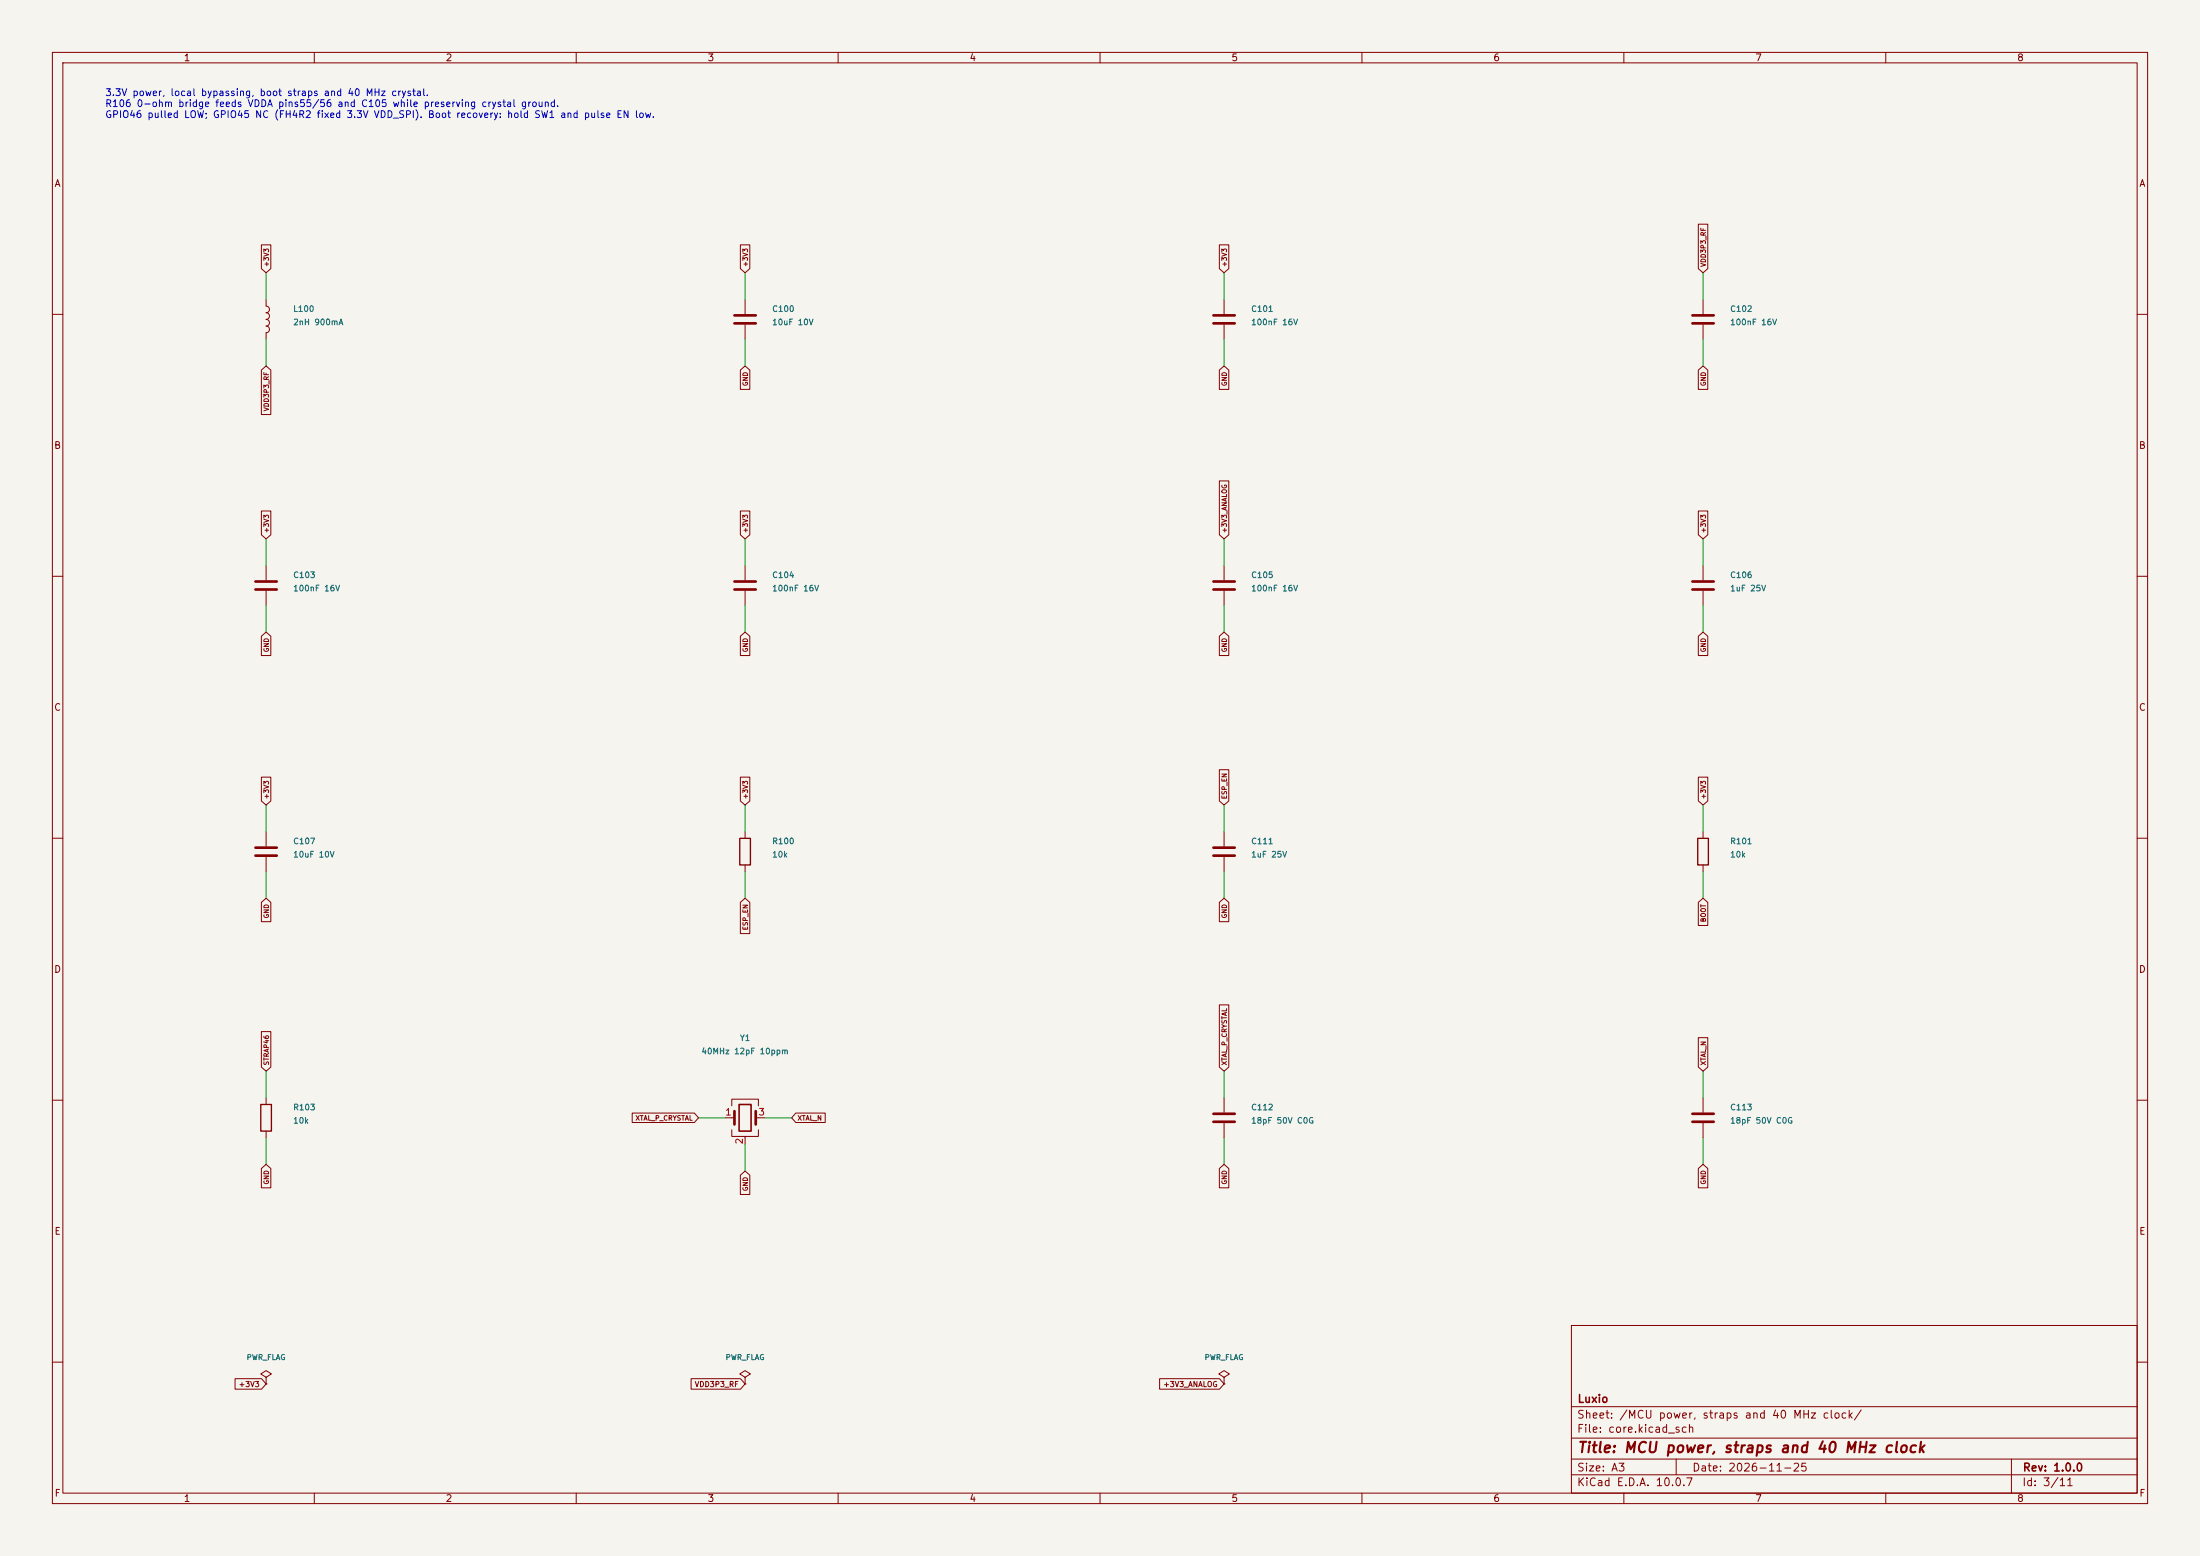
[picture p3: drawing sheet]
(kicad_sch (version 20250114) (generator "eeschema") (paper "A3")
(title_block (title "MCU power, straps and 40 MHz clock") (date "2026-11-25") (rev "1.0.0") (company "Luxio"))
(lib_symbols (symbol "Device:C" (pin_numbers (hide yes)) (pin_names (offset 0.254)) (exclude_from_sim no) (in_bom yes) (on_board yes) (in_pos_files yes) (duplicate_pin_numbers_are_jumpers no) (property "Reference" "C" (at 0.635 2.54 0) (show_name no) (do_not_autoplace no) (effects (font (size 1.27 1.27)) (justify left))) (property "Value" "C" (at 0.635 -2.54 0) (show_name no) (do_not_autoplace no) (effects (font (size 1.27 1.27)) (justify left))) (property "Footprint" "" (at 0.9652 -3.81 0) (show_name no) (do_not_autoplace no) (hide yes) (effects (font (size 1.27 1.27)))) (property "Datasheet" "" (at 0 0 0) (show_name no) (do_not_autoplace no) (hide yes) (effects (font (size 1.27 1.27)))) (property "Description" "Unpolarized capacitor" (at 0 0 0) (show_name no) (do_not_autoplace no) (hide yes) (effects (font (size 1.27 1.27)))) (property "ki_keywords" "cap capacitor" (at 0 0 0) (show_name no) (do_not_autoplace no) (hide yes) (effects (font (size 1.27 1.27)))) (property "ki_fp_filters" "C_*" (at 0 0 0) (show_name no) (do_not_autoplace no) (hide yes) (effects (font (size 1.27 1.27)))) (symbol "C_0_1" (polyline (pts (xy -2.032 0.762) (xy 2.032 0.762)) (stroke (width 0.508) (type default)) (fill (type none))) (polyline (pts (xy -2.032 -0.762) (xy 2.032 -0.762)) (stroke (width 0.508) (type default)) (fill (type none)))) (symbol "C_1_1" (pin passive line (at 0 3.81 270) (length 2.794) (name "" (effects (font (size 1.27 1.27)))) (number "1" (effects (font (size 1.27 1.27))))) (pin passive line (at 0 -3.81 90) (length 2.794) (name "" (effects (font (size 1.27 1.27)))) (number "2" (effects (font (size 1.27 1.27)))))) (embedded_fonts no))
(symbol "Device:Crystal_GND24" (pin_names (offset 1.016) (hide yes)) (exclude_from_sim no) (in_bom yes) (on_board yes) (in_pos_files yes) (duplicate_pin_numbers_are_jumpers no) (property "Reference" "Y" (at 3.175 5.08 0) (show_name no) (do_not_autoplace no) (effects (font (size 1.27 1.27)) (justify left))) (property "Value" "Crystal_GND24" (at 3.175 3.175 0) (show_name no) (do_not_autoplace no) (effects (font (size 1.27 1.27)) (justify left))) (property "Footprint" "" (at 0 0 0) (show_name no) (do_not_autoplace no) (hide yes) (effects (font (size 1.27 1.27)))) (property "Datasheet" "" (at 0 0 0) (show_name no) (do_not_autoplace no) (hide yes) (effects (font (size 1.27 1.27)))) (property "Description" "Four pin crystal, GND on pins 2 and 4" (at 0 0 0) (show_name no) (do_not_autoplace no) (hide yes) (effects (font (size 1.27 1.27)))) (property private "KLC_S3.3" "The rectangle is not a symbol body but a graphical element" (at 0 -12.7 0) (show_name yes) (do_not_autoplace no) (hide yes) (effects (font (size 1.27 1.27)))) (property private "KLC_S4.1" "Some pins are on 50mil grid to make the symbol small" (at 0 -15.24 0) (show_name yes) (do_not_autoplace no) (hide yes) (effects (font (size 1.27 1.27)))) (property "ki_keywords" "quartz ceramic resonator oscillator" (at 0 0 0) (show_name no) (do_not_autoplace no) (hide yes) (effects (font (size 1.27 1.27)))) (property "ki_fp_filters" "Crystal*" (at 0 0 0) (show_name no) (do_not_autoplace no) (hide yes) (effects (font (size 1.27 1.27)))) (symbol "Crystal_GND24_0_1" (polyline (pts (xy -2.54 2.286) (xy -2.54 3.556) (xy 2.54 3.556) (xy 2.54 2.286)) (stroke (width 0) (type default)) (fill (type none))) (polyline (pts (xy -2.54 0) (xy -2.032 0)) (stroke (width 0) (type default)) (fill (type none))) (polyline (pts (xy -2.54 -2.286) (xy -2.54 -3.556) (xy 2.54 -3.556) (xy 2.54 -2.286)) (stroke (width 0) (type default)) (fill (type none))) (polyline (pts (xy -2.032 -1.27) (xy -2.032 1.27)) (stroke (width 0.508) (type default)) (fill (type none))) (rectangle (start -1.143 2.54) (end 1.143 -2.54) (stroke (width 0.3048) (type default)) (fill (type none))) (polyline (pts (xy 0 -3.81) (xy 0 -3.556)) (stroke (width 0) (type default)) (fill (type none))) (polyline (pts (xy 2.032 0) (xy 2.54 0)) (stroke (width 0) (type default)) (fill (type none))) (polyline (pts (xy 2.032 -1.27) (xy 2.032 1.27)) (stroke (width 0.508) (type default)) (fill (type none)))) (symbol "Crystal_GND24_1_1" (pin passive line (at -3.81 0 0) (length 1.27) (name "1" (effects (font (size 1.27 1.27)))) (number "1" (effects (font (size 1.27 1.27))))) (pin passive line (at 0 -5.08 90) (length 1.27) (name "G" (effects (font (size 1.27 1.27)))) (number "2" (effects (font (size 1.27 1.27))))) (pin passive line (at 3.81 0 180) (length 1.27) (name "3" (effects (font (size 1.27 1.27)))) (number "3" (effects (font (size 1.27 1.27))))) (pin passive line (at 0 -5.08 90) (length 1.27) (hide yes) (name "G" (effects (font (size 1.27 1.27)))) (number "4" (effects (font (size 1.27 1.27)))))) (embedded_fonts no))
(symbol "Device:L" (pin_numbers (hide yes)) (pin_names (offset 1.016) (hide yes)) (exclude_from_sim no) (in_bom yes) (on_board yes) (in_pos_files yes) (duplicate_pin_numbers_are_jumpers no) (property "Reference" "L" (at -1.27 0 90) (show_name no) (do_not_autoplace no) (effects (font (size 1.27 1.27)))) (property "Value" "L" (at 1.905 0 90) (show_name no) (do_not_autoplace no) (effects (font (size 1.27 1.27)))) (property "Footprint" "" (at 0 0 0) (show_name no) (do_not_autoplace no) (hide yes) (effects (font (size 1.27 1.27)))) (property "Datasheet" "" (at 0 0 0) (show_name no) (do_not_autoplace no) (hide yes) (effects (font (size 1.27 1.27)))) (property "Description" "Inductor" (at 0 0 0) (show_name no) (do_not_autoplace no) (hide yes) (effects (font (size 1.27 1.27)))) (property "ki_keywords" "inductor choke coil reactor magnetic" (at 0 0 0) (show_name no) (do_not_autoplace no) (hide yes) (effects (font (size 1.27 1.27)))) (property "ki_fp_filters" "Choke_* *Coil* Inductor_* L_*" (at 0 0 0) (show_name no) (do_not_autoplace no) (hide yes) (effects (font (size 1.27 1.27)))) (symbol "L_0_1" (arc (start 0 2.54) (mid 0.6323 1.905) (end 0 1.27) (stroke (width 0) (type default)) (fill (type none))) (arc (start 0 1.27) (mid 0.6323 0.635) (end 0 0) (stroke (width 0) (type default)) (fill (type none))) (arc (start 0 0) (mid 0.6323 -0.635) (end 0 -1.27) (stroke (width 0) (type default)) (fill (type none))) (arc (start 0 -1.27) (mid 0.6323 -1.905) (end 0 -2.54) (stroke (width 0) (type default)) (fill (type none)))) (symbol "L_1_1" (pin passive line (at 0 3.81 270) (length 1.27) (name "1" (effects (font (size 1.27 1.27)))) (number "1" (effects (font (size 1.27 1.27))))) (pin passive line (at 0 -3.81 90) (length 1.27) (name "2" (effects (font (size 1.27 1.27)))) (number "2" (effects (font (size 1.27 1.27)))))) (embedded_fonts no))
(symbol "Device:R" (pin_numbers (hide yes)) (pin_names (offset 0)) (exclude_from_sim no) (in_bom yes) (on_board yes) (in_pos_files yes) (duplicate_pin_numbers_are_jumpers no) (property "Reference" "R" (at 2.032 0 90) (show_name no) (do_not_autoplace no) (effects (font (size 1.27 1.27)))) (property "Value" "R" (at 0 0 90) (show_name no) (do_not_autoplace no) (effects (font (size 1.27 1.27)))) (property "Footprint" "" (at -1.778 0 90) (show_name no) (do_not_autoplace no) (hide yes) (effects (font (size 1.27 1.27)))) (property "Datasheet" "" (at 0 0 0) (show_name no) (do_not_autoplace no) (hide yes) (effects (font (size 1.27 1.27)))) (property "Description" "Resistor" (at 0 0 0) (show_name no) (do_not_autoplace no) (hide yes) (effects (font (size 1.27 1.27)))) (property "ki_keywords" "R res resistor" (at 0 0 0) (show_name no) (do_not_autoplace no) (hide yes) (effects (font (size 1.27 1.27)))) (property "ki_fp_filters" "R_* R_0402_1005Metric R_0603_1608Metric R_0805_2012Metric Walsin_RFECA_Tuner_0402" (at 0 0 0) (show_name no) (do_not_autoplace no) (hide yes) (effects (font (size 1.27 1.27)))) (symbol "R_0_1" (rectangle (start -1.016 -2.54) (end 1.016 2.54) (stroke (width 0.254) (type default)) (fill (type none)))) (symbol "R_1_1" (pin passive line (at 0 3.81 270) (length 1.27) (name "" (effects (font (size 1.27 1.27)))) (number "1" (effects (font (size 1.27 1.27))))) (pin passive line (at 0 -3.81 90) (length 1.27) (name "" (effects (font (size 1.27 1.27)))) (number "2" (effects (font (size 1.27 1.27)))))) (embedded_fonts no))
(symbol "power:PWR_FLAG" (power global) (pin_numbers (hide yes)) (pin_names (offset 0) (hide yes)) (exclude_from_sim no) (in_bom yes) (on_board yes) (in_pos_files yes) (duplicate_pin_numbers_are_jumpers no) (property "Reference" "#FLG" (at 0 1.905 0) (show_name no) (do_not_autoplace no) (hide yes) (effects (font (size 1.27 1.27)))) (property "Value" "PWR_FLAG" (at 0 3.81 0) (show_name no) (do_not_autoplace no) (effects (font (size 1.27 1.27)))) (property "Footprint" "" (at 0 0 0) (show_name no) (do_not_autoplace no) (hide yes) (effects (font (size 1.27 1.27)))) (property "Datasheet" "" (at 0 0 0) (show_name no) (do_not_autoplace no) (hide yes) (effects (font (size 1.27 1.27)))) (property "Description" "Special symbol for telling ERC where power comes from" (at 0 0 0) (show_name no) (do_not_autoplace no) (hide yes) (effects (font (size 1.27 1.27)))) (property "ki_keywords" "flag power" (at 0 0 0) (show_name no) (do_not_autoplace no) (hide yes) (effects (font (size 1.27 1.27)))) (symbol "PWR_FLAG_0_0" (pin power_out line (at 0 0 90) (length 0) (name "" (effects (font (size 1.27 1.27)))) (number "1" (effects (font (size 1.27 1.27)))))) (symbol "PWR_FLAG_0_1" (polyline (pts (xy 0 0) (xy 0 1.27) (xy -1.016 1.905) (xy 0 2.54) (xy 1.016 1.905) (xy 0 1.27)) (stroke (width 0) (type default)) (fill (type none)))) (embedded_fonts no)))
(symbol (lib_id "Device:L") (at 50.8 60.96 0) (unit 1) (in_bom yes) (on_board yes) (dnp no)
(property "Reference" "L100" (at 55.879999999999995 58.96 0) (effects (font (size 1.1 1.1)) (justify left)))
(property "Value" "2nH 900mA" (at 55.879999999999995 61.5 0) (effects (font (size 1.1 1.1)) (justify left)))
(property "Footprint" "Inductor_SMD:L_0402_1005Metric" (at 55.879999999999995 64.04 0) (effects (font (size 1.1 1.1)) (justify left) (hide yes)))
(property "LCSC" "C18216" (at 55.879999999999995 66.58 0) (effects (font (size 1.1 1.1)) (justify left) (hide yes)))
(pin "1")
(pin "2"))
(wire (pts (xy 50.8 57.15) (xy 50.8 52.07)) (stroke (width 0.1524) (type default)))
(global_label "+3V3" (shape input) (at 50.8 52.07 270.0) (effects (font (size 0.9 0.9)) (justify left)))
(wire (pts (xy 50.8 64.77) (xy 50.8 69.85)) (stroke (width 0.1524) (type default)))
(global_label "VDD3P3_RF" (shape input) (at 50.8 69.85 90.0) (effects (font (size 0.9 0.9)) (justify right)))
(symbol (lib_id "Device:C") (at 142.24 60.96 0) (unit 1) (in_bom yes) (on_board yes) (dnp no)
(property "Reference" "C100" (at 147.32000000000002 58.96 0) (effects (font (size 1.1 1.1)) (justify left)))
(property "Value" "10uF 10V" (at 147.32000000000002 61.5 0) (effects (font (size 1.1 1.1)) (justify left)))
(property "Footprint" "Capacitor_SMD:C_0603_1608Metric" (at 147.32000000000002 64.04 0) (effects (font (size 1.1 1.1)) (justify left) (hide yes)))
(property "LCSC" "C19702" (at 147.32000000000002 66.58 0) (effects (font (size 1.1 1.1)) (justify left) (hide yes)))
(pin "1")
(pin "2"))
(wire (pts (xy 142.24 57.15) (xy 142.24 52.07)) (stroke (width 0.1524) (type default)))
(global_label "+3V3" (shape input) (at 142.24 52.07 270.0) (effects (font (size 0.9 0.9)) (justify left)))
(wire (pts (xy 142.24 64.77) (xy 142.24 69.85)) (stroke (width 0.1524) (type default)))
(global_label "GND" (shape input) (at 142.24 69.85 90.0) (effects (font (size 0.9 0.9)) (justify right)))
(symbol (lib_id "Device:C") (at 233.68 60.96 0) (unit 1) (in_bom yes) (on_board yes) (dnp no)
(property "Reference" "C101" (at 238.76000000000002 58.96 0) (effects (font (size 1.1 1.1)) (justify left)))
(property "Value" "100nF 16V" (at 238.76000000000002 61.5 0) (effects (font (size 1.1 1.1)) (justify left)))
(property "Footprint" "Capacitor_SMD:C_0402_1005Metric" (at 238.76000000000002 64.04 0) (effects (font (size 1.1 1.1)) (justify left) (hide yes)))
(property "LCSC" "C1525" (at 238.76000000000002 66.58 0) (effects (font (size 1.1 1.1)) (justify left) (hide yes)))
(pin "1")
(pin "2"))
(wire (pts (xy 233.68 57.15) (xy 233.68 52.07)) (stroke (width 0.1524) (type default)))
(global_label "+3V3" (shape input) (at 233.68 52.07 270.0) (effects (font (size 0.9 0.9)) (justify left)))
(wire (pts (xy 233.68 64.77) (xy 233.68 69.85)) (stroke (width 0.1524) (type default)))
(global_label "GND" (shape input) (at 233.68 69.85 90.0) (effects (font (size 0.9 0.9)) (justify right)))
(symbol (lib_id "Device:C") (at 325.12 60.96 0) (unit 1) (in_bom yes) (on_board yes) (dnp no)
(property "Reference" "C102" (at 330.2 58.96 0) (effects (font (size 1.1 1.1)) (justify left)))
(property "Value" "100nF 16V" (at 330.2 61.5 0) (effects (font (size 1.1 1.1)) (justify left)))
(property "Footprint" "Capacitor_SMD:C_0402_1005Metric" (at 330.2 64.04 0) (effects (font (size 1.1 1.1)) (justify left) (hide yes)))
(property "LCSC" "C1525" (at 330.2 66.58 0) (effects (font (size 1.1 1.1)) (justify left) (hide yes)))
(pin "1")
(pin "2"))
(wire (pts (xy 325.12 57.15) (xy 325.12 52.07)) (stroke (width 0.1524) (type default)))
(global_label "VDD3P3_RF" (shape input) (at 325.12 52.07 270.0) (effects (font (size 0.9 0.9)) (justify left)))
(wire (pts (xy 325.12 64.77) (xy 325.12 69.85)) (stroke (width 0.1524) (type default)))
(global_label "GND" (shape input) (at 325.12 69.85 90.0) (effects (font (size 0.9 0.9)) (justify right)))
(symbol (lib_id "Device:C") (at 50.8 111.75999999999999 0) (unit 1) (in_bom yes) (on_board yes) (dnp no)
(property "Reference" "C103" (at 55.879999999999995 109.75999999999999 0) (effects (font (size 1.1 1.1)) (justify left)))
(property "Value" "100nF 16V" (at 55.879999999999995 112.3 0) (effects (font (size 1.1 1.1)) (justify left)))
(property "Footprint" "Capacitor_SMD:C_0402_1005Metric" (at 55.879999999999995 114.83999999999999 0) (effects (font (size 1.1 1.1)) (justify left) (hide yes)))
(property "LCSC" "C1525" (at 55.879999999999995 117.38 0) (effects (font (size 1.1 1.1)) (justify left) (hide yes)))
(pin "1")
(pin "2"))
(wire (pts (xy 50.8 107.94999999999999) (xy 50.8 102.87)) (stroke (width 0.1524) (type default)))
(global_label "+3V3" (shape input) (at 50.8 102.87 270.0) (effects (font (size 0.9 0.9)) (justify left)))
(wire (pts (xy 50.8 115.57) (xy 50.8 120.65)) (stroke (width 0.1524) (type default)))
(global_label "GND" (shape input) (at 50.8 120.65 90.0) (effects (font (size 0.9 0.9)) (justify right)))
(symbol (lib_id "Device:C") (at 142.24 111.75999999999999 0) (unit 1) (in_bom yes) (on_board yes) (dnp no)
(property "Reference" "C104" (at 147.32000000000002 109.75999999999999 0) (effects (font (size 1.1 1.1)) (justify left)))
(property "Value" "100nF 16V" (at 147.32000000000002 112.3 0) (effects (font (size 1.1 1.1)) (justify left)))
(property "Footprint" "Capacitor_SMD:C_0402_1005Metric" (at 147.32000000000002 114.83999999999999 0) (effects (font (size 1.1 1.1)) (justify left) (hide yes)))
(property "LCSC" "C1525" (at 147.32000000000002 117.38 0) (effects (font (size 1.1 1.1)) (justify left) (hide yes)))
(pin "1")
(pin "2"))
(wire (pts (xy 142.24 107.94999999999999) (xy 142.24 102.87)) (stroke (width 0.1524) (type default)))
(global_label "+3V3" (shape input) (at 142.24 102.87 270.0) (effects (font (size 0.9 0.9)) (justify left)))
(wire (pts (xy 142.24 115.57) (xy 142.24 120.65)) (stroke (width 0.1524) (type default)))
(global_label "GND" (shape input) (at 142.24 120.65 90.0) (effects (font (size 0.9 0.9)) (justify right)))
(symbol (lib_id "Device:C") (at 233.68 111.75999999999999 0) (unit 1) (in_bom yes) (on_board yes) (dnp no)
(property "Reference" "C105" (at 238.76000000000002 109.75999999999999 0) (effects (font (size 1.1 1.1)) (justify left)))
(property "Value" "100nF 16V" (at 238.76000000000002 112.3 0) (effects (font (size 1.1 1.1)) (justify left)))
(property "Footprint" "Capacitor_SMD:C_0402_1005Metric" (at 238.76000000000002 114.83999999999999 0) (effects (font (size 1.1 1.1)) (justify left) (hide yes)))
(property "LCSC" "C1525" (at 238.76000000000002 117.38 0) (effects (font (size 1.1 1.1)) (justify left) (hide yes)))
(pin "1")
(pin "2"))
(wire (pts (xy 233.68 107.94999999999999) (xy 233.68 102.87)) (stroke (width 0.1524) (type default)))
(global_label "+3V3_ANALOG" (shape input) (at 233.68 102.87 270.0) (effects (font (size 0.9 0.9)) (justify left)))
(wire (pts (xy 233.68 115.57) (xy 233.68 120.65)) (stroke (width 0.1524) (type default)))
(global_label "GND" (shape input) (at 233.68 120.65 90.0) (effects (font (size 0.9 0.9)) (justify right)))
(symbol (lib_id "Device:C") (at 325.12 111.75999999999999 0) (unit 1) (in_bom yes) (on_board yes) (dnp no)
(property "Reference" "C106" (at 330.2 109.75999999999999 0) (effects (font (size 1.1 1.1)) (justify left)))
(property "Value" "1uF 25V" (at 330.2 112.3 0) (effects (font (size 1.1 1.1)) (justify left)))
(property "Footprint" "Capacitor_SMD:C_0402_1005Metric" (at 330.2 114.83999999999999 0) (effects (font (size 1.1 1.1)) (justify left) (hide yes)))
(property "LCSC" "C52923" (at 330.2 117.38 0) (effects (font (size 1.1 1.1)) (justify left) (hide yes)))
(pin "1")
(pin "2"))
(wire (pts (xy 325.12 107.94999999999999) (xy 325.12 102.87)) (stroke (width 0.1524) (type default)))
(global_label "+3V3" (shape input) (at 325.12 102.87 270.0) (effects (font (size 0.9 0.9)) (justify left)))
(wire (pts (xy 325.12 115.57) (xy 325.12 120.65)) (stroke (width 0.1524) (type default)))
(global_label "GND" (shape input) (at 325.12 120.65 90.0) (effects (font (size 0.9 0.9)) (justify right)))
(symbol (lib_id "Device:C") (at 50.8 162.56 0) (unit 1) (in_bom yes) (on_board yes) (dnp no)
(property "Reference" "C107" (at 55.879999999999995 160.56 0) (effects (font (size 1.1 1.1)) (justify left)))
(property "Value" "10uF 10V" (at 55.879999999999995 163.1 0) (effects (font (size 1.1 1.1)) (justify left)))
(property "Footprint" "Capacitor_SMD:C_0603_1608Metric" (at 55.879999999999995 165.64000000000001 0) (effects (font (size 1.1 1.1)) (justify left) (hide yes)))
(property "LCSC" "C19702" (at 55.879999999999995 168.18 0) (effects (font (size 1.1 1.1)) (justify left) (hide yes)))
(pin "1")
(pin "2"))
(wire (pts (xy 50.8 158.75) (xy 50.8 153.67)) (stroke (width 0.1524) (type default)))
(global_label "+3V3" (shape input) (at 50.8 153.67 270.0) (effects (font (size 0.9 0.9)) (justify left)))
(wire (pts (xy 50.8 166.37) (xy 50.8 171.45)) (stroke (width 0.1524) (type default)))
(global_label "GND" (shape input) (at 50.8 171.45 90.0) (effects (font (size 0.9 0.9)) (justify right)))
(symbol (lib_id "Device:R") (at 142.24 162.56 0) (unit 1) (in_bom yes) (on_board yes) (dnp no)
(property "Reference" "R100" (at 147.32000000000002 160.56 0) (effects (font (size 1.1 1.1)) (justify left)))
(property "Value" "10k" (at 147.32000000000002 163.1 0) (effects (font (size 1.1 1.1)) (justify left)))
(property "Footprint" "Resistor_SMD:R_0402_1005Metric" (at 147.32000000000002 165.64000000000001 0) (effects (font (size 1.1 1.1)) (justify left) (hide yes)))
(property "LCSC" "C25744" (at 147.32000000000002 168.18 0) (effects (font (size 1.1 1.1)) (justify left) (hide yes)))
(pin "1")
(pin "2"))
(wire (pts (xy 142.24 158.75) (xy 142.24 153.67)) (stroke (width 0.1524) (type default)))
(global_label "+3V3" (shape input) (at 142.24 153.67 270.0) (effects (font (size 0.9 0.9)) (justify left)))
(wire (pts (xy 142.24 166.37) (xy 142.24 171.45)) (stroke (width 0.1524) (type default)))
(global_label "ESP_EN" (shape input) (at 142.24 171.45 90.0) (effects (font (size 0.9 0.9)) (justify right)))
(symbol (lib_id "Device:C") (at 233.68 162.56 0) (unit 1) (in_bom yes) (on_board yes) (dnp no)
(property "Reference" "C111" (at 238.76000000000002 160.56 0) (effects (font (size 1.1 1.1)) (justify left)))
(property "Value" "1uF 25V" (at 238.76000000000002 163.1 0) (effects (font (size 1.1 1.1)) (justify left)))
(property "Footprint" "Capacitor_SMD:C_0402_1005Metric" (at 238.76000000000002 165.64000000000001 0) (effects (font (size 1.1 1.1)) (justify left) (hide yes)))
(property "LCSC" "C52923" (at 238.76000000000002 168.18 0) (effects (font (size 1.1 1.1)) (justify left) (hide yes)))
(pin "1")
(pin "2"))
(wire (pts (xy 233.68 158.75) (xy 233.68 153.67)) (stroke (width 0.1524) (type default)))
(global_label "ESP_EN" (shape input) (at 233.68 153.67 270.0) (effects (font (size 0.9 0.9)) (justify left)))
(wire (pts (xy 233.68 166.37) (xy 233.68 171.45)) (stroke (width 0.1524) (type default)))
(global_label "GND" (shape input) (at 233.68 171.45 90.0) (effects (font (size 0.9 0.9)) (justify right)))
(symbol (lib_id "Device:R") (at 325.12 162.56 0) (unit 1) (in_bom yes) (on_board yes) (dnp no)
(property "Reference" "R101" (at 330.2 160.56 0) (effects (font (size 1.1 1.1)) (justify left)))
(property "Value" "10k" (at 330.2 163.1 0) (effects (font (size 1.1 1.1)) (justify left)))
(property "Footprint" "Resistor_SMD:R_0402_1005Metric" (at 330.2 165.64000000000001 0) (effects (font (size 1.1 1.1)) (justify left) (hide yes)))
(property "LCSC" "C25744" (at 330.2 168.18 0) (effects (font (size 1.1 1.1)) (justify left) (hide yes)))
(pin "1")
(pin "2"))
(wire (pts (xy 325.12 158.75) (xy 325.12 153.67)) (stroke (width 0.1524) (type default)))
(global_label "+3V3" (shape input) (at 325.12 153.67 270.0) (effects (font (size 0.9 0.9)) (justify left)))
(wire (pts (xy 325.12 166.37) (xy 325.12 171.45)) (stroke (width 0.1524) (type default)))
(global_label "BOOT" (shape input) (at 325.12 171.45 90.0) (effects (font (size 0.9 0.9)) (justify right)))
(symbol (lib_id "Device:R") (at 50.8 213.35999999999999 0) (unit 1) (in_bom yes) (on_board yes) (dnp no)
(property "Reference" "R103" (at 55.879999999999995 211.35999999999999 0) (effects (font (size 1.1 1.1)) (justify left)))
(property "Value" "10k" (at 55.879999999999995 213.89999999999998 0) (effects (font (size 1.1 1.1)) (justify left)))
(property "Footprint" "Resistor_SMD:R_0402_1005Metric" (at 55.879999999999995 216.44 0) (effects (font (size 1.1 1.1)) (justify left) (hide yes)))
(property "LCSC" "C25744" (at 55.879999999999995 218.98 0) (effects (font (size 1.1 1.1)) (justify left) (hide yes)))
(pin "1")
(pin "2"))
(wire (pts (xy 50.8 209.54999999999998) (xy 50.8 204.47)) (stroke (width 0.1524) (type default)))
(global_label "STRAP46" (shape input) (at 50.8 204.47 270.0) (effects (font (size 0.9 0.9)) (justify left)))
(wire (pts (xy 50.8 217.17) (xy 50.8 222.25)) (stroke (width 0.1524) (type default)))
(global_label "GND" (shape input) (at 50.8 222.25 90.0) (effects (font (size 0.9 0.9)) (justify right)))
(symbol (lib_id "Device:Crystal_GND24") (at 142.24 213.35999999999999 0) (unit 1) (in_bom yes) (on_board yes) (dnp no)
(property "Reference" "Y1" (at 142.24 198.11999999999998 0) (effects (font (size 1.1 1.1))))
(property "Value" "40MHz 12pF 10ppm" (at 142.24 200.65999999999997 0) (effects (font (size 1.1 1.1))))
(property "Footprint" "Crystal:Crystal_SMD_3225-4Pin_3.2x2.5mm" (at 142.24 203.2 0) (effects (font (size 1.1 1.1)) (hide yes)))
(property "LCSC" "C655034" (at 142.24 205.73999999999998 0) (effects (font (size 1.1 1.1)) (hide yes)))
(pin "1")
(pin "2")
(pin "3")
(pin "4"))
(wire (pts (xy 138.43 213.35999999999999) (xy 133.35 213.36)) (stroke (width 0.1524) (type default)))
(global_label "XTAL_P_CRYSTAL" (shape input) (at 133.35 213.36 0.0) (effects (font (size 0.9 0.9)) (justify right)))
(wire (pts (xy 142.24 218.44) (xy 142.24 223.52)) (stroke (width 0.1524) (type default)))
(global_label "GND" (shape input) (at 142.24 223.52 90.0) (effects (font (size 0.9 0.9)) (justify right)))
(wire (pts (xy 146.05 213.35999999999999) (xy 151.13 213.36)) (stroke (width 0.1524) (type default)))
(global_label "XTAL_N" (shape input) (at 151.13 213.36 180.0) (effects (font (size 0.9 0.9)) (justify left)))
(symbol (lib_id "Device:C") (at 233.68 213.35999999999999 0) (unit 1) (in_bom yes) (on_board yes) (dnp no)
(property "Reference" "C112" (at 238.76000000000002 211.35999999999999 0) (effects (font (size 1.1 1.1)) (justify left)))
(property "Value" "18pF 50V C0G" (at 238.76000000000002 213.89999999999998 0) (effects (font (size 1.1 1.1)) (justify left)))
(property "Footprint" "Capacitor_SMD:C_0402_1005Metric" (at 238.76000000000002 216.44 0) (effects (font (size 1.1 1.1)) (justify left) (hide yes)))
(property "LCSC" "C1549" (at 238.76000000000002 218.98 0) (effects (font (size 1.1 1.1)) (justify left) (hide yes)))
(pin "1")
(pin "2"))
(wire (pts (xy 233.68 209.54999999999998) (xy 233.68 204.47)) (stroke (width 0.1524) (type default)))
(global_label "XTAL_P_CRYSTAL" (shape input) (at 233.68 204.47 270.0) (effects (font (size 0.9 0.9)) (justify left)))
(wire (pts (xy 233.68 217.17) (xy 233.68 222.25)) (stroke (width 0.1524) (type default)))
(global_label "GND" (shape input) (at 233.68 222.25 90.0) (effects (font (size 0.9 0.9)) (justify right)))
(symbol (lib_id "Device:C") (at 325.12 213.35999999999999 0) (unit 1) (in_bom yes) (on_board yes) (dnp no)
(property "Reference" "C113" (at 330.2 211.35999999999999 0) (effects (font (size 1.1 1.1)) (justify left)))
(property "Value" "18pF 50V C0G" (at 330.2 213.89999999999998 0) (effects (font (size 1.1 1.1)) (justify left)))
(property "Footprint" "Capacitor_SMD:C_0402_1005Metric" (at 330.2 216.44 0) (effects (font (size 1.1 1.1)) (justify left) (hide yes)))
(property "LCSC" "C1549" (at 330.2 218.98 0) (effects (font (size 1.1 1.1)) (justify left) (hide yes)))
(pin "1")
(pin "2"))
(wire (pts (xy 325.12 209.54999999999998) (xy 325.12 204.47)) (stroke (width 0.1524) (type default)))
(global_label "XTAL_N" (shape input) (at 325.12 204.47 270.0) (effects (font (size 0.9 0.9)) (justify left)))
(wire (pts (xy 325.12 217.17) (xy 325.12 222.25)) (stroke (width 0.1524) (type default)))
(global_label "GND" (shape input) (at 325.12 222.25 90.0) (effects (font (size 0.9 0.9)) (justify right)))
(symbol (lib_id "power:PWR_FLAG") (at 50.8 264.16 0) (unit 1) (in_bom no) (on_board no) (property "Reference" "#FLG10" (at 50.8 264.16 0) (effects (font (size 1 1)) (hide yes))) (property "Value" "PWR_FLAG" (at 50.8 259.08000000000004 0) (effects (font (size 1 1)))))
(global_label "+3V3" (shape input) (at 50.8 264.16 0) (effects (font (size 1 1)) (justify right)))
(symbol (lib_id "power:PWR_FLAG") (at 142.24 264.16 0) (unit 1) (in_bom no) (on_board no) (property "Reference" "#FLG11" (at 142.24 264.16 0) (effects (font (size 1 1)) (hide yes))) (property "Value" "PWR_FLAG" (at 142.24 259.08000000000004 0) (effects (font (size 1 1)))))
(global_label "VDD3P3_RF" (shape input) (at 142.24 264.16 0) (effects (font (size 1 1)) (justify right)))
(symbol (lib_id "power:PWR_FLAG") (at 233.68 264.16 0) (unit 1) (in_bom no) (on_board no) (property "Reference" "#FLG12" (at 233.68 264.16 0) (effects (font (size 1 1)) (hide yes))) (property "Value" "PWR_FLAG" (at 233.68 259.08000000000004 0) (effects (font (size 1 1)))))
(global_label "+3V3_ANALOG" (shape input) (at 233.68 264.16 0) (effects (font (size 1 1)) (justify right)))
(text "3.3V power, local bypassing, boot straps and 40 MHz crystal.\nR106 0-ohm bridge feeds VDDA pins55/56 and C105 while preserving crystal ground.\nGPIO46 pulled LOW; GPIO45 NC (FH4R2 fixed 3.3V VDD_SPI). Boot recovery: hold SW1 and pulse EN low." (at 20 20 0) (effects (font (size 1.3 1.3)) (justify left)))
(embedded_fonts no))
